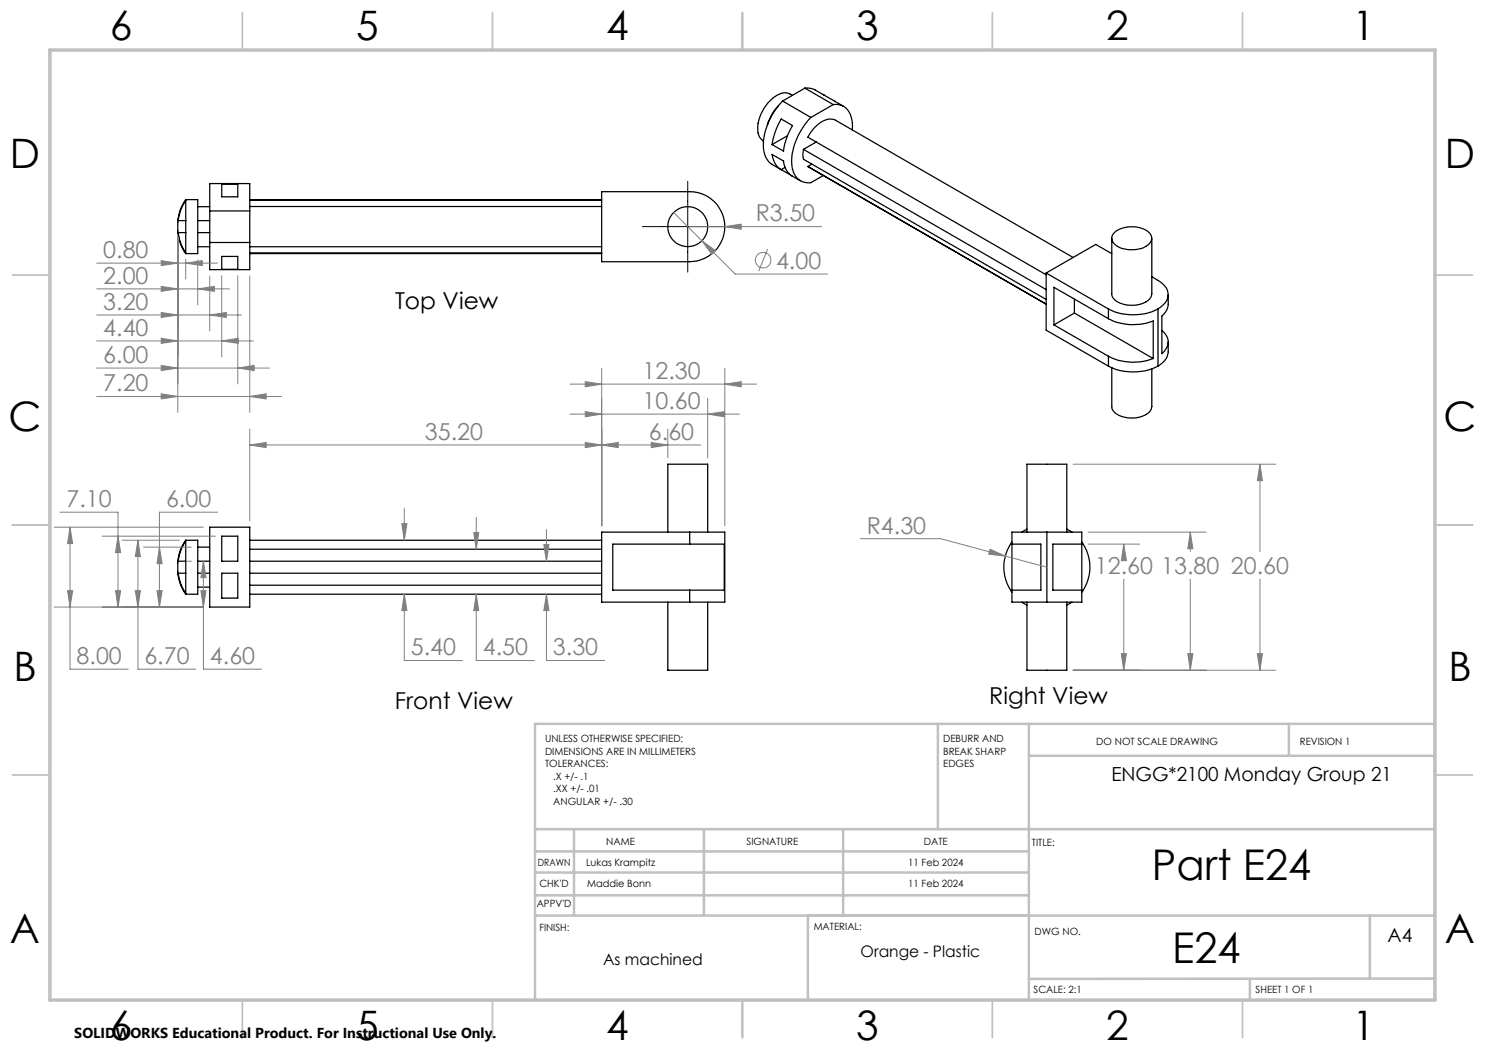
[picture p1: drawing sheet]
<svg xmlns="http://www.w3.org/2000/svg" width="297mm" height="210mm" viewBox="0 0 297 210" stroke-linecap="round" stroke-linejoin="round" font-family="sans-serif">
<g fill="none" stroke="#000" stroke-width=".25">
<path d="M158.5 19.1a3.1 3.1 0 0 0-3.8 .4 7.5 7.5 0 0 0-2.9 7.6l.4 .7 .5 .4M161 17.6a3.5 3.5 0 0 1 2.1 .4l1.6 1M161 17.6l5.7 3.3M161 17.6l-4.5 2.6M164.8 19l-.1-.1 4 2.4M37.1 39.9a10 10 0 0 0 0 10.8M37.1 39.9v.2M37.1 39.9h2.4v10.8h-2.4M44.3 36.8h3.3v2.6h-3.3zM50 39.9h70.3M120.3 38.3h17.6a7 7 0 0 1 7.1 7 7 7 0 0 1-7.1 7h-17.6zM155.7 21.1a9.5 9.5 0 0 0-2.2 3.9"/>
<path d="M156.2 23.8l2.3 1.3a13.4 13.4 0 0 0-1.8 5.1l-2.3-1.3a14.3 14.3 0 0 1 1.8-5.1zM156.2 33.9a3.9 3.9 0 0 1-1.8-3l2.3 1.3a3.9 3.9 0 0 0 1.7 3l1.7 1M156.2 33.9l2.1 1.2M156.5 20.2a13.1 13.1 0 0 0-3.8 9.5l.4 1.7a3.1 3.1 0 0 0 1.3 1.5l1.7 1M156.5 20.2l5.7 3.3M157 33.5l-.8 .4M157.5 27.2l-3.1 1.7M160.7 29.9l-.1 .8 .1 1.1 48.5 28.1M160.7 29.9l48.5 28M161.6 33.3l47.6 27.5M162.2 23.5a12.8 12.8 0 0 0-3.8 10 3.3 3.3 0 0 0 3.8 3l2.5-1.4M162.4 32.8l-.8 .5"/>
<path d="M163.3 28.4l-2.6 1.5M166.7 20.9a3.2 3.2 0 0 1 3.7 3l.1 2.1M166.7 20.9l-4.5 2.6M37.1 50.6v.1M37.1 46.5v4.1M37.1 44.1v2.4M37.1 40.1v4M37.1 46.5h-1.5a8.5 8.5 0 0 0 1.5 4.1M37.1 40.1a9 9 0 0 0-1.5 4h1.5M39.5 49.3h2.4M39.5 46.5h2.4M39.5 44.1h2.4"/>
<path d="M39.5 41.3h2.4M41.9 42.2v-5.5h8.1v5.5M41.9 48.5v5.4h8.1v-5.4M41.9 42.2h8.1M41.9 48.5h8.1M41.9 42.2v6.3M44.3 51.3h3.3v2.6h-3.3zM50 50.7h70.3M50 42.2v6.3M50 41.3h70.3M50 49.3h70.3M50 40.1h70.3"/>
<path d="M50 50.6h70.3M209.2 54.6l12.5 7.2M209.2 54.6v11.4l12.5 7.2M214.6 51.5l-47.5-27.4a3.1 3.1 0 0 0-3.4 .7l-1.4 1.4-.7 1.2 47.6 27.6M214.9 59.8v2.8M222.4 47.7v11.1a2.68 2.68 0 0 0 2.6 2.1 5.3 5.3 0 0 0 5.1-1.3l.3-.8v-11.1M222.4 50.7l-3.3-1.8-9.9 5.7M223.1 46.3a5.9 5.9 0 0 1 6.8 .3 1.64 1.64 0 0 1-.7 2.7 6.1 6.1 0 0 1-6.1-.3 1.6 1.6 0 0 1 0-2.7zM230.4 55.3a6 6 0 0 1 3.1 2.7 2.85 2.85 0 0 1-1.4 3.4l-.5 .4M233.6 58.9a5.2 5.2 0 0 1-.3 3.1l-.9 1.2v7.5a2.77 2.77 0 0 0 0-4.6M210.8 65l10.9 6.3M214.9 62.6l15.7 9.1"/>
<path d="M214.9 62.6l-4.1 2.4M221.7 61.8a11.1 11.1 0 0 0 9.9 0M221.7 71.3a11.3 11.3 0 0 0 8.9 .4M221.7 63.7a10.9 10.9 0 0 0 8.9 .5v7.5M221.7 73.2a11.1 11.1 0 0 0 9.9 0M221.7 61.8v1.9M221.7 71.3v1.9M221.7 63.7l-10.9-6.2v7.5M222.4 73.5v7.8a2.68 2.68 0 0 0 2.6 2.2 5.3 5.3 0 0 0 5.1-1.4l.3-.8v-7.5M231.6 61.8v11.4M233.6 68.4a5.3 5.3 0 0 1-.3 3.3l-.7 .8-1 .7M37.1 108a10 10 0 0 0 0 10.8"/>
<path d="M37.1 118.7v.1M37.1 114.6v4.1M37.1 112.2v2.4M37.1 108.2v4M37.1 108v.2M37.1 108h2.4v10.8h-2.4M37.1 108.2a8.9 8.9 0 0 0-1.5 4h1.5M37.1 114.6h-1.5a9 9 0 0 0 1.5 4.1M39.5 112.2h2.4M39.5 114.6h2.4M39.5 117.4h2.4M39.5 109.4h2.4"/>
<path d="M41.9 105.4h8.1v16h-8.1zM44.3 107.2h3.3v5h-3.3zM44.3 114.6h3.3v5h-3.3zM50 108h70.3M50 118.8h70.3M50 112.2h70.3M50 114.6h70.3M50 117h70.3M50 109.8h70.3M133.6 106.4v-13.6h7.9v13.6M137.9 106.4h7.1v14h-7.1M137.9 108.8h7v9.2h-7"/>
<path d="M137.9 108.8h-15.3v9.2h15.3M137.9 106.4v2.4M137.9 118v2.4M137.9 106.4h-17.6v14h17.6M202.4 108.8h5.8v9.2h-5.8M202.4 108.4a8.5 8.5 0 0 0 0 10M205.4 106.4v-13.6h8v13.6M205.4 105.8l-1 .6M209.4 106.4h7v14h-7M209.4 106.4h-7v14h7M209.4 106.4v14M213.4 105.8l1 .6"/>
<path d="M216.4 108.8h-5.8v9.2h5.8M216.4 108.4a8.5 8.5 0 0 1 0 10M133.6 120.4v13.6h7.9v-13.6M204.4 120.4l1 .6M205.4 120.4v13.6h8v-13.6M214.4 120.4l-1 .6"/>
<circle cx="137.5" cy="45.3" r="4"/>
</g>
<g fill="none" stroke="#808080" stroke-width=".2">
<path d="M19.3 57.8h26.6M19.3 52.6h24.2M32.2 57.3l3.4 .5-3.4 .5zM32.2 52.1l3.4 .5-3.4 .5zM35.6 47.4v35.1M37.1 52.6l3.4-.5v1zM37.1 51.8v4M39.5 57.8l3.4-.5v1zM39.5 52v9M41.9 55.2v11M44.3 55.1v16.3M47.6 55.1v21.7"/>
<path d="M50 55.2v27.3M134.7 42.5l5.7 5.6M137.9 45.3h26.4M140.4 48.1l2.7 2-.8 .8zM140.4 48.1l6.6 6.7h18.5M145 45.3l3.2-.5v1.1zM153.5 49.8l-1.8 4.4M19.3 79.3h37M19.3 63h29M19.3 68.2h31.4M19.3 73.6h34.6M32.2 78.8l3.4 .5-3.4 .5z"/>
<path d="M32.2 62.5l3.4 .5-3.4 .5zM32.2 67.7l3.4 .5-3.4 .5zM32.2 73.1l3.4 .5-3.4 .5zM41.9 63l3.4-.5v1zM44.3 68.2l3.4-.5v1zM47.6 73.6l3.2-.5v1zM50 79.3l3.2-.5v1zM114 76.8h37.3M117.1 76.3l3.2 .5-3.2 .6zM120.3 73.7v31.5M141.5 79.6v12M145 76.8l3.2-.5v1.1z"/>
<path d="M145 73.7v31.5M50 89l3.2-.5v1zM50 89h90.1M50 85.8v18.4M114 82.8h33.9M117.1 82.3l3.2 .5-3.2 .6zM117.1 88.5l3.2 .5-3.2 .5zM120.3 89l3.3-.5v1zM130.2 88.5l3.4 .5-3.4 .5zM133.6 85.8v5.8M141.5 82.8l3.4-.5v1.1zM214.6 92.8h40.6"/>
<path d="M252 92.8l.5 3.3h-1zM252 92.8v17.5M10.8 105.4h29.9M12 102.4h11.6v19M13.5 118.1h1l-.5 3.3zM14 105.4l.5 3.3h-1zM14 105.4v28.4h11.6M20.4 107.2h22.7M23.1 118.1h1l-.5 3.3zM23.6 107.2l.5 3.3h-1zM24.4 108h11.5M27.1 118.1h1l-.5 3.3z"/>
<path d="M27.6 108l.5 3.3h-1zM27.6 108v25.8h11.6M28.7 109.4h9.6M31.4 118.1h1l-.5 3.3zM31.9 109.4l.5 3.3h-1zM37.5 112.2h.8M40.2 118.1h1l-.5 3.3zM40.7 112.2l.5 3.3h-1zM40.7 112.2v21.6h11.6M43.5 102.4h-11.6v19M80.4 104.7h1l-.5 3.3zM80.9 118.8l.5 3.3h-1z"/>
<path d="M80.9 118.8v13.3h11.6M80.9 101.7v6.3M94.8 106.5h.9l-.5 3.3zM95.2 118.8l.5 3.3h-.9zM95.2 118.8v13.3h11.7M95.2 103.5v6.3M108.8 108.9h1l-.5 3.3zM109.3 118.8l.5 3.3h-1zM109.3 118.8v13.3h11.6M109.3 105.9v6.3M172 107.7h16.1l13 3.5M198 109.8l3.1 1.4-3.4-.4z"/>
<path d="M201.1 111.2l8.3 2.2M217.6 106.4h23.6M217.6 108.8h10.3M224.8 108.8l.5 3.3h-1zM224.8 108.8v1.5M224.8 115.8v18.2M238.1 106.4l.5 3.3h-1zM238.1 106.4v3.9M238.1 115.8v18.2M252 115.8v18.2M10.8 121.4h29.9M214.6 134h40.6"/>
<path d="M224.3 130.7h1l-.5 3.3zM237.6 130.7h1l-.5 3.3zM251.5 130.7h1l-.5 3.3z"/>
<circle cx="152.6" cy="52" r="1.56"/>
</g>
<path d="M137.5 36.3v18.1M128.5 45.3h18.1" fill="none" stroke="#000" stroke-width=".2"/>
<g fill="none" stroke="#c0c0c0" stroke-width=".35">
<path d="M48.5 2.5v7.5M98.5 2.5v7.5M148.5 2.5v7.5M198.5 2.5v7.5M248.5 2.5v7.5M2.5 55h7.5M287 55h7.5M2.5 105h7.5M287 105h7.5M2.5 155h7.5M287 155h7.5M48.5 200v7.5"/>
<path d="M98.5 200v7.5M148.5 200v7.5M198.5 200v7.5M248.5 200v7.5"/>
</g>
<g fill="none" stroke="#c0c0c0" stroke-width=".5">
<path d="M187.6 144.8v21M205.8 144.8v55.2M205.8 151.2h81.2M257.8 144.8v6.4M287 144.8h-180v55.2M107 165.8h180M107 174.5h98.8M107 170.3h98.8M107 179.1h98.8M114.8 165.8v17.3M140.8 165.8v17.3M168.6 165.8v17.3"/>
<path d="M107 183.1h180M161.6 183.1v16.9M250 195.8v4.2M274 183.1v12.6M287 195.7l-81.2 .1"/>
</g>
<path d="M10 10h277v190h-277z" fill="none" stroke="#c0c0c0" stroke-width=".7"/>
<path d="M145 76.8l3.2-.5v1.1zM117.1 76.3l3.2 .5-3.2 .6zM117.1 82.3l3.2 .5-3.2 .6zM141.5 82.8l3.4-.5v1.1zM120.3 89l3.3-.5v1zM130.2 88.5l3.4 .5-3.4 .5zM117.1 88.5l3.2 .5-3.2 .5zM50 89l3.2-.5v1zM80.4 104.7h1l-.5 3.3zM80.9 118.8l.5 3.3h-1zM95.2 118.8l.5 3.3h-.9zM94.8 106.5h.9l-.5 3.3zM109.3 118.8l.5 3.3h-1zM108.8 108.9h1l-.5 3.3zM14 105.4l.5 3.3h-1zM13.5 118.1h1l-.5 3.3zM27.1 118.1h1l-.5 3.3zM27.6 108l.5 3.3h-1zM31.4 118.1h1l-.5 3.3zM31.9 109.4l.5 3.3h-1zM40.2 118.1h1l-.5 3.3zM40.7 112.2l.5 3.3h-1zM23.1 118.1h1l-.5 3.3zM23.6 107.2l.5 3.3h-1zM140.4 48.1l1.9 2.8 .8-.8zM145 45.3l3.2 .6v-1.1zM50 79.3l3.2-.5v1zM32.2 78.8l3.4 .5-3.4 .5zM32.2 62.5l3.4 .5-3.4 .5zM41.9 63l3.4-.5v1zM32.2 57.3l3.4 .5-3.4 .5zM39.5 57.8l3.4-.5v1zM32.2 52.1l3.4 .5-3.4 .5zM37.1 52.6l3.4-.5v1zM32.2 67.7l3.4 .5-3.4 .5zM44.3 68.2l3.4-.5v1zM32.2 73.1l3.4 .5-3.4 .5zM47.6 73.6l3.2-.5v1zM198 109.8l-.3 1 3.4 .4zM252 92.8l.5 3.3h-1zM251.5 130.7h1l-.5 3.3zM237.6 130.7h1l-.5 3.3zM238.1 106.4l.5 3.3h-1zM224.3 130.7h1l-.5 3.3zM224.8 108.8l.5 3.3h-1z" fill="#808080"/>
<g font-size="8.5">
<text x="230.4" y="176">Part E24</text>
<text x="234.4" y="192.7">E24</text>
</g>
<g font-size="8.1">
<text x="22" y="8">6</text>
<text x="71.2" y="8">5</text>
<text x="121.2" y="8">4</text>
<text x="171.3" y="8">3</text>
<text x="221.3" y="8">2</text>
<text x="270.5" y="8">1</text>
<text x="2" y="33.6">D</text>
<text x="289" y="33.6">D</text>
<text x="1.7" y="86.1">C</text>
<text x="288.7" y="86.1">C</text>
<text x="2.7" y="136.1">B</text>
<text x="289.7" y="136.1">B</text>
<text x="2" y="188.6">A</text>
<text x="289" y="188.6">A</text>
<text x="22" y="208">6</text>
<text x="71.2" y="208">5</text>
<text x="121.2" y="208">4</text>
<text x="171.3" y="208">3</text>
<text x="221.3" y="208">2</text>
<text x="270.5" y="208">1</text>
</g>
<g font-size="4.7" fill="#808080">
<text x="151.2" y="44.3">R3.50</text>
<text x="20.7" y="51.6">0.80</text>
<text x="155.2" y="53.7">4.00</text>
<text x="20.7" y="56.7">2.00</text>
<text x="20.7" y="62">3.20</text>
<text x="20.7" y="67.1">4.40</text>
<text x="20.7" y="72.6">6.00</text>
<text x="128.5" y="75.8">12.30</text>
<text x="20.7" y="78.3">7.20</text>
<text x="128.5" y="81.8">10.60</text>
<text x="85" y="88">35.20</text>
<text x="129.8" y="88">6.60</text>
<text x="13.3" y="101.4">7.10</text>
<text x="33.2" y="101.4">6.00</text>
<text x="173.4" y="106.7">R4.30</text>
<text x="219" y="114.8">12.60 13.80 20.60</text>
<text x="82.2" y="131.1">5.40</text>
<text x="96.6" y="131.1">4.50</text>
<text x="110.6" y="131.1">3.30</text>
<text x="15.3" y="132.8">8.00</text>
<text x="28.9" y="132.8">6.70</text>
<text x="42" y="132.8">4.60</text>
</g>
<g font-size="4.7">
<text x="79" y="61.8">Top View</text>
<text x="79" y="141.7">Front View</text>
<text x="197.8" y="140.8">Right View</text>
</g>
<g font-size="3.9">
<text x="222.3" y="156.2">ENGG*2100 Monday Group 21</text>
<text x="277.5" y="188.4">A4</text>
</g>
<g font-size="3.2">
<text x="172.1" y="191.5">Orange - Plastic</text>
<text x="120.6" y="193.1">As machined</text>
</g>
<text font-size="2.9" x="14.9" y="207.6">SOLIDWORKS Educational Product. For Instructional Use Only.</text>
<g font-size="2">
<text x="109" y="148.4">UNLESS OTHERWISE SPECIFIED:</text>
<text x="188.6" y="148.4">DEBURR AND</text>
<text x="219.3" y="148.9">DO NOT SCALE DRAWING</text>
<text x="260" y="149.1">REVISION 1</text>
<text x="109" y="150.9">DIMENSIONS ARE IN MILLIMETERS</text>
<text x="109" y="153.4">TOLERANCES:</text>
<text x="110.6" y="155.9">.X +/- .1</text>
<text x="188.6" y="150.9">BREAK SHARP</text>
<text x="188.6" y="153.4">EDGES</text>
<text x="110.6" y="158.4">.XX +/- .01</text>
<text x="110.6" y="160.9">ANGULAR +/- .30</text>
<text x="107.6" y="173.1">DRAWN</text>
<text x="117.2" y="173.1">Lukas Krampitz</text>
<text x="121.3" y="169">NAME</text>
<text x="149.3" y="169">SIGNATURE</text>
<text x="181.6" y="173.1">11 Feb 2024</text>
<text x="184.8" y="169">DATE</text>
<text x="206.4" y="169.1">TITLE:</text>
<text x="107.9" y="177.4">CHK'D</text>
<text x="117.5" y="177.4">Maddie Bonn</text>
<text x="181.6" y="177.4">11 Feb 2024</text>
<text x="107.3" y="181.5">APPV'D</text>
<text x="107.9" y="186.2">FINISH:</text>
<text x="162.7" y="186.1">MATERIAL:</text>
<text x="206.9" y="186.9">DWG NO.</text>
<text x="206.7" y="198.5">SCALE: 2:1</text>
<text x="251.1" y="198.5">SHEET 1 OF 1</text>
</g>
</svg>
